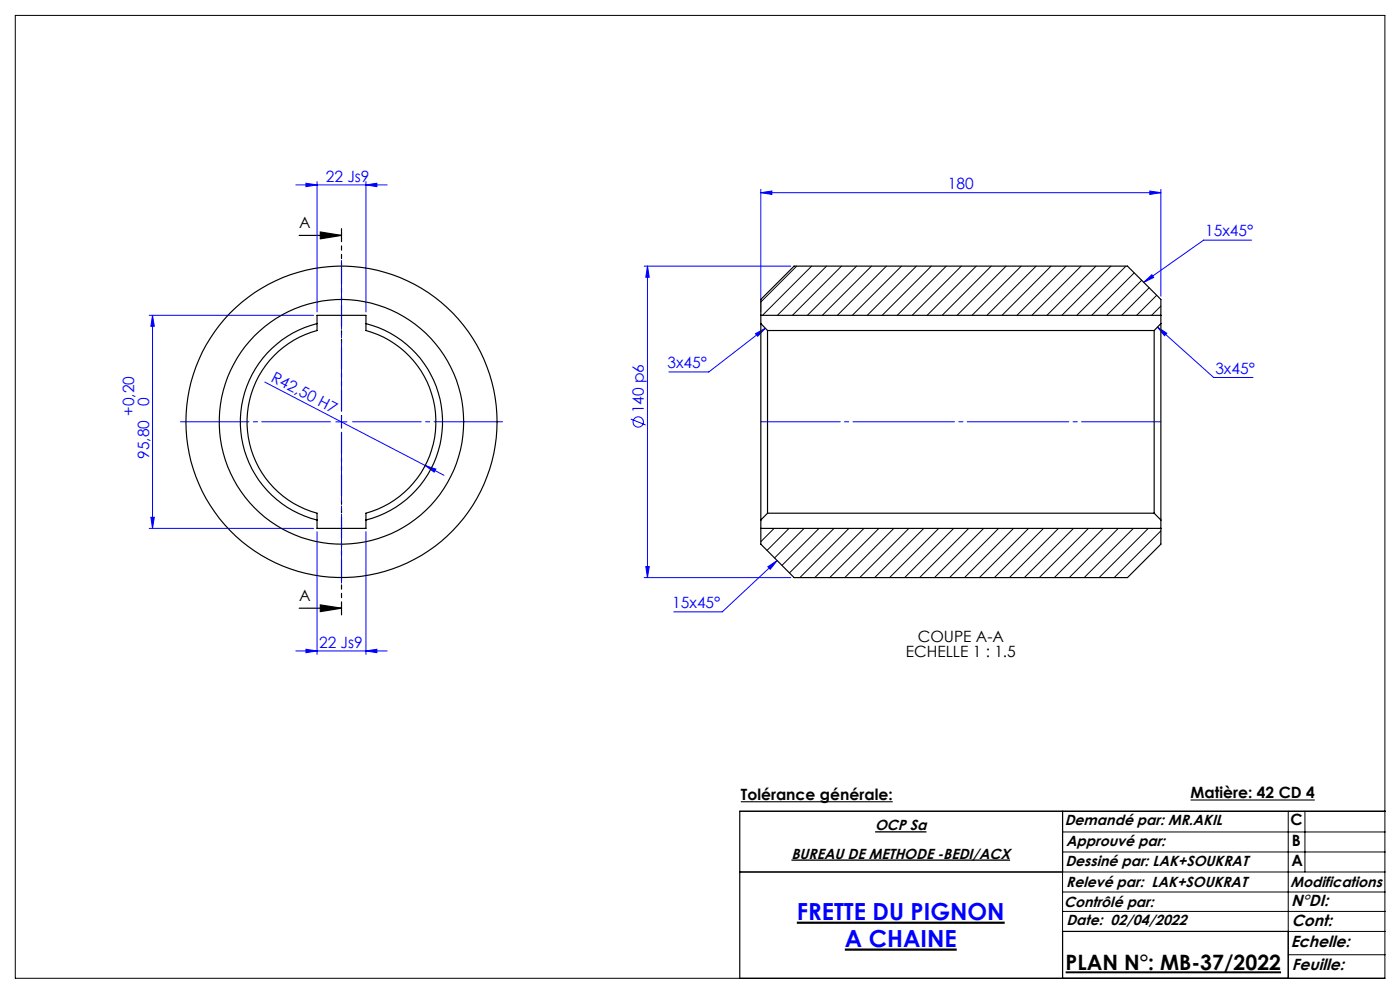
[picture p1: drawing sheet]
<svg xmlns="http://www.w3.org/2000/svg" width="420mm" height="297mm" viewBox="0 0 420 297" stroke-linecap="round" stroke-linejoin="round" font-family="sans-serif">
<g fill="none" stroke="#00f" stroke-width=".3">
<path d="M88.8 55.4h27.3M91.8 54.9l3.3 .5-3.3 .5zM95.1 54.4v39.1M109.8 55.4l3.3-.5v1zM109.8 54.4v39.1M228.2 57.7l3.4-.4v1zM228.2 56.8v36.7M228.2 57.7h120.1M344.9 57.3l3.4 .4-3.4 .6zM348.3 56.8v32M193.3 79.8h43.9M194.2 79.8l.6 3.3h-1.1z"/>
<path d="M194.2 79.8v93.3M375.5 72h-14.4l-18 12.6M44.8 94.5h49.3M45.8 94.5l.5 3.3h-1zM45.8 94.5v63.9M229.6 98.4l-16.9 13.1h-12M343.1 84.6l2.4-2.3 .6 .8zM347.2 98l2.8 1.9-.6 .7zM347.2 98l16.9 15.1h11.8M79.4 114.5l53.8 27.9M226.7 100l2.9-1.6-2.3 2.4zM100.8 126.4h3.3"/>
<path d="M102.4 124.7v3.4M127.6 139.5l3.1 1.1-.5 .9zM189.2 125.6l4.5 1.7M44.8 158.4h49.3M45.3 155h1l-.5 3.4zM95.1 159.3v36.8M109.8 159.3v36.8M193.3 173.1h43.9M193.7 169.8h1.1l-.6 3.3zM230.4 169.9l2.8-1.9-2.1 2.6zM233.2 168l-16.5 15.4h-14.6M88.8 195.1h27.3"/>
<path d="M91.8 194.6l3.3 .5-3.3 .5zM109.8 195.1l3.3-.5v1z"/>
<circle cx="191.5" cy="126.5" r="1.56"/>
</g>
<path d="M319.7 291.4h64.6" fill="none" stroke="#000" stroke-width=".6"/>
<path d="M357.2 239.8h37.2M222.3 240.3h45.5" fill="none" stroke="#000" stroke-width=".33"/>
<path d="M237.4 257.8h65.6M262.5 249.3h15.4" fill="none" stroke="#000" stroke-width=".4"/>
<path d="M239.1 276.5h62.3M253.4 284.6h33.6" fill="none" stroke="#000" stroke-width=".66" stroke-linecap="butt"/>
<path d="M89.7 70.6h12.7M96.1 69.5l6.3 1.1-6.3 1zM89.7 182.3h12.7M96.1 181.3l6.3 1-6.3 1zM221.9 261.3h96.9v-18.2h-96.9v50.1M318.8 279.1h67.7v14.1h-67.7z" fill="none" stroke="#000" stroke-width=".35"/>
<path d="M102.5 68.5v115.8" fill="none" stroke="#000" stroke-width=".35" stroke-dasharray="6.3 1.3 1.3 1.3 1.3 1.3" stroke-dashoffset="2.5"/>
<path d="M99.1 126.4h-45M102.5 123.1v-45M102.5 129.7v45M105.8 126.4h45" fill="none" stroke="#00f" stroke-width=".3" stroke-dasharray="30.5 1.3 1.3 1.3" stroke-dashoffset="9.9"/>
<path d="M348.3 126.4h-120" fill="none" stroke="#00f" stroke-width=".3" stroke-dasharray="30.5 1.3 1.3 1.3" stroke-dashoffset="6.7"/>
<path d="M4.6 4.6h410.9v288.6h-410.9zM221.9 243.1h193.7M318.8 243.1v50.1M318.8 249.3h96.8M318.8 255.3h96.8M386.5 243.1v50.1M391.5 243.1v18.2M221.9 261.3h193.7M318.8 267.3h96.8M318.8 273.2h96.8M318.8 279.1h96.8M386.5 286.1h29.1" fill="none" stroke="#000" stroke-width=".3"/>
<path d="M96.1 69.5l6.3 1.1-6.3 1zM96.1 181.3l6.3 1-6.3 1z" fill="#000"/>
<g fill="#00f">
<path d="M127.6 139.5l3.1 1.1-.5 .9z"/>
<path d="M343.1 84.6l2.4-2.3 .6 .8zM230.4 169.9l2.8-1.9-2.1 2.6zM226.7 100l2.9-1.6-2.3 2.4zM347.2 98l2.8 1.9-.6 .7z"/>
<path d="M344.9 57.3l3.4 .4-3.4 .6zM228.2 57.7l3.4-.4v1z"/>
<path d="M109.8 55.4l3.3-.5v1zM91.8 54.9l3.3 .5-3.3 .5z"/>
<path d="M91.8 194.6l3.3 .5-3.3 .5zM109.8 195.1l3.3-.5v1z"/>
<path d="M194.2 79.8l.6 3.3h-1.1zM193.7 169.8h1.1l-.6 3.3z"/>
<path d="M45.8 94.5l.5 3.3h-1zM45.3 155h1l-.5 3.4z"/>
</g>
<g fill="none" stroke="#000" stroke-width=".35">
<path d="M95.1 97a30.3 30.3 0 0 0-23 29.4 30.3 30.3 0 0 0 23 29.5M109.8 97a30.3 30.3 0 0 1 23 29.4 30.3 30.3 0 0 1-23 29.5M228.2 97v58.9M228.2 94.5h120.1M228.2 97v-7.3l10-9.9h100l10.1 9.9v7.3M228.2 97l2.1 2.1M230.3 99.1v54.7M230.3 99.1h116M346.3 99.1v54.7M348.3 97v58.9M348.3 97l-2 2.1M82.1 106.7a28.1 28.1 0 0 1 13-7.6v-4.6h14.7v4.6a28.4 28.4 0 0 1 21 27.3 28.4 28.4 0 0 1-21 27.4v4.6h-14.7v-4.6a28.3 28.3 0 0 1-13-47.1z"/>
<path d="M228.2 158.4h120.1M228.2 155.9v7.2l10 10h100l10.1-10v-7.2M230.3 153.8l-2.1 2.1M230.3 153.8h116M346.3 153.8l2 2.1"/>
<circle cx="102.4" cy="126.4" r="36.7"/>
<circle cx="102.5" cy="126.4" r="46.7"/>
</g>
<g fill="none" stroke="#000" stroke-width=".3">
<path d="M239 79.8l-10.8 10.7M243.5 79.8l-14.8 14.7M248 79.8l-14.8 14.7M252.4 79.8l-14.7 14.7M257 79.8l-14.8 14.7M261.4 79.8l-14.7 14.7M265.9 79.8l-14.7 14.7M270.4 79.8l-14.7 14.7M274.9 79.8l-14.7 14.7M279.4 79.8l-14.7 14.7M283.9 79.8l-14.7 14.7M288.4 79.8l-14.8 14.7"/>
<path d="M292.9 79.8l-14.8 14.7M297.4 79.8l-14.8 14.7M301.8 79.8l-14.7 14.7M306.4 79.8l-14.8 14.7M310.8 79.8l-14.7 14.7M315.3 79.8l-14.7 14.7M319.8 79.8l-14.7 14.7M324.3 79.8l-14.7 14.7M328.8 79.8l-14.7 14.7M333.3 79.8l-14.7 14.7M337.8 79.8l-14.8 14.7M340.3 81.8l-12.8 12.7"/>
<path d="M342.5 84l-10.5 10.5M344.7 86.3l-8.2 8.2M347 88.5l-6 6M348.3 91.7l-2.8 2.8M232.2 158.4l-4 3.9M236.7 158.4l-6.6 6.6M241.2 158.4l-8.8 8.8M245.7 158.4l-11.1 11M250.2 158.4l-13.3 13.3M254.7 158.4l-14.7 14.7M259.2 158.4l-14.8 14.7M263.7 158.4l-14.8 14.7"/>
<path d="M268.1 158.4l-14.7 14.7M272.7 158.4l-14.8 14.7M277.1 158.4l-14.7 14.7M281.6 158.4l-14.7 14.7M286.1 158.4l-14.7 14.7M290.6 158.4l-14.7 14.7M295.1 158.4l-14.7 14.7M299.6 158.4l-14.7 14.7M304.1 158.4l-14.8 14.7M308.6 158.4l-14.8 14.7M313.1 158.4l-14.8 14.7M317.5 158.4l-14.7 14.7"/>
<path d="M322.1 158.4l-14.8 14.7M326.5 158.4l-14.7 14.7M331 158.4l-14.7 14.7M335.5 158.4l-14.7 14.7M340 158.4l-14.7 14.7M344.5 158.4l-14.8 14.7M348.3 159.1l-14 14"/>
</g>
<g font-size="7.1" fill="#00f">
<text x="239.1" y="275.8">FRETTE DU PIGNON</text>
<text x="253.4" y="283.8">A CHAINE</text>
</g>
<text font-size="6.3" x="319.7" y="290.7">PLAN N°: MB-37/2022</text>
<g font-size="4.8">
<text x="387.3" y="271.5">N°DI:</text>
<text x="387.5" y="277.4">Cont:</text>
<text x="387.2" y="283.8">Echelle:</text>
<text x="387.6" y="290.7">Feuille:</text>
</g>
<g font-size="4.7" fill="#00f">
<text x="97.8" y="54.4">22 Js9</text>
<text x="284.4" y="56.7">180</text>
<text x="361.5" y="70.9">15x45°</text>
<text x="200.3" y="110.4">3x45°</text>
<text x="364.6" y="112">3x45°</text>
<text x="81.1" y="114.2" transform="rotate(28 81.1 114.2)">R42,50 H7</text>
<text x="40.2" y="124.6" transform="rotate(-90 40.2 124.6)">+0,20</text>
<text x="44.8" y="121.8" transform="rotate(-90 44.8 121.8)">0</text>
<text x="193.2" y="123.9" transform="rotate(-90 193.2 123.9)">140 p6</text>
<text x="44.7" y="137.5" transform="rotate(-90 44.7 137.5)">95,80</text>
<text x="201.7" y="182.3">15x45°</text>
<text x="95.7" y="194.1">22 Js9</text>
</g>
<g font-size="4.7">
<text x="89.8" y="68.3">A</text>
<text x="89.8" y="180">A</text>
<text x="271.8" y="196.9">ECHELLE 1 : 1.5</text>
<text x="275.3" y="192.3">COUPE A-A</text>
<text x="222.3" y="239.8">Tolérance générale:</text>
<text x="357.2" y="239.3">Matière: 42 CD 4</text>
<text x="387.2" y="247.4">C</text>
<text x="387.5" y="253.5">B</text>
<text x="387.5" y="259.5">A</text>
</g>
<g font-size="4.4">
<text x="262.5" y="248.9">OCP Sa</text>
<text x="319.4" y="247.4">Demandé par: MR.AKIL</text>
<text x="237.4" y="257.3">BUREAU DE METHODE -BEDI/ACX</text>
<text x="319.8" y="253.6">Approuvé par:</text>
<text x="319.6" y="259.6">Dessiné par: LAK+SOUKRAT</text>
<text x="319.8" y="265.9">Relevé par: LAK+SOUKRAT</text>
<text x="387.2" y="265.7">Modifications</text>
<text x="319.2" y="271.7">Contrôlé par:</text>
<text x="319.9" y="277.2">Date: 02/04/2022</text>
</g>
</svg>
